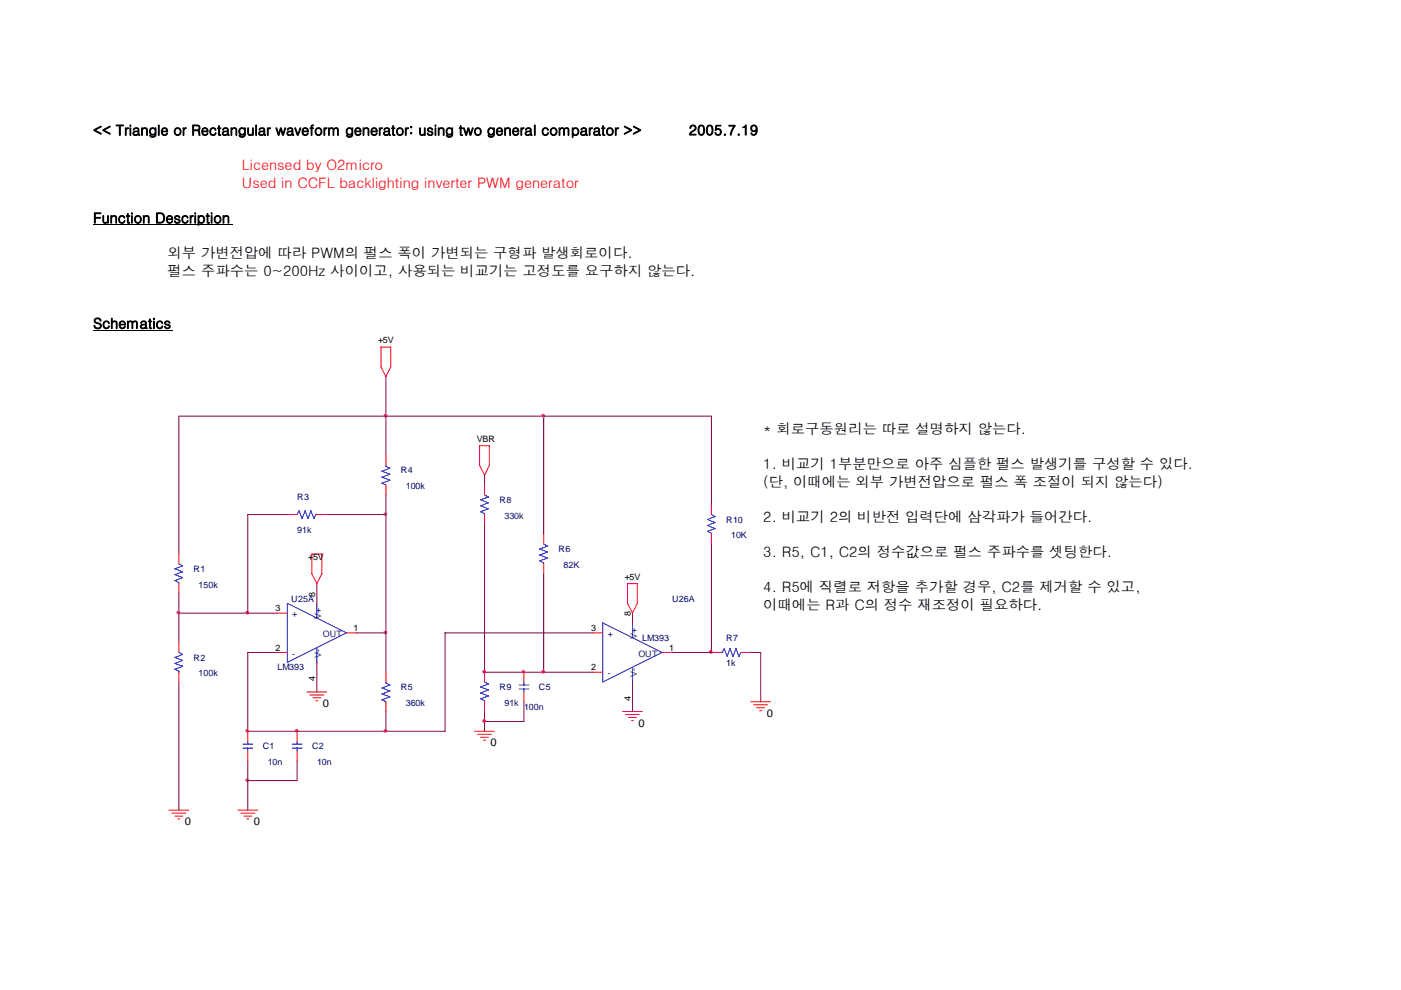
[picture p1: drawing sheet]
<svg xmlns="http://www.w3.org/2000/svg" width="297mm" height="210mm" viewBox="0 0 297 210" stroke-linecap="round" stroke-linejoin="round" font-family="sans-serif">
<path d="M19.7 47.7h29.6M19.7 70h16.8" fill="none" stroke="#000" stroke-width=".21"/>
<g fill="none" stroke="#f00" stroke-width=".21">
<path d="M80.8 73.6h2v4.2l-1 2.1-1-2.1zM81.8 96.6v2.1M101.7 94.5h2.1v4.2l-1.1 2.1-1-2.1zM37.9 117.5v2.1M60.9 109.1h2.1M66.1 117.5h2.1v4.2l-1 2.1-1.1-2.1zM67.2 109.1h2.1M81.8 102.9v2.1M102.7 102.9v2.1M102.7 109.1v2.2M115.3 113.3v2.1M115.3 119.6v2.1"/>
<path d="M150.8 107.1v2M150.8 113.3v2.1M37.9 123.8v2.1M37.9 136.3v2.1M58.8 138.4h2.1M58.8 130h2.1M67.2 128h.1M73.4 134.2h2.2M125.7 134.2h2.1M133.1 123.8h2v4.2l-1 2-1-2zM134.1 132.1h.1M140.4 138.4h2"/>
<path d="M150.8 138.4h2.1M157.1 138.4h2.1M37.9 142.6v2.1M52.5 155.1v2.1M52.5 159.3v2.1M63 155.1v2.1M63 159.3v2.1M65.1 146.8h4.2M65.7 147.4h3M66.3 148h1.7M67 148.6h.4M67.2 140.5h.1"/>
<path d="M81.8 142.6v2.1M81.8 148.8v2.1M100.6 155.1h4.2M101.3 155.7h2.9M101.9 156.4h1.6M102.5 157h.5M102.7 142.6v2.1M102.7 148.8v2.1M111.1 142.6v2.1M111.1 146.8v2M125.7 142.6h2.1M132 150.9h4.2"/>
<path d="M132.6 151.6h2.9M133.3 152.2h1.6M133.9 152.8h.4M134.1 144.7h.1M159.2 148.8h4.2M159.8 149.5h2.9M160.4 150.1h1.7M161.1 150.7h.4M35.8 171.8h4.2M36.4 172.5h3M37.1 173.1h1.6M37.7 173.7h.4"/>
<path d="M50.5 171.8h4.1M51.1 172.5h2.9M51.7 173.1h1.7M52.3 173.7h.4"/>
</g>
<g fill="none" stroke="#800040" stroke-width=".21">
<path d="M81.8 79.9v16.7M115.3 88.3v25M60.9 109.1h-8.4v20.9M69.3 109.1h12.5M81.8 105v37.6M102.7 111.3v31.3h23M102.7 100.8v2.1M150.8 115.4v23h-8.4M150.8 107.1v-18.8h-112.9v29.2M37.9 130h20.9M37.9 125.9v10.4M67.2 123.8v4.2"/>
<path d="M75.6 134.2h6.2M115.3 121.7v20.9M125.7 134.2h-31.3v20.9h-41.9v-16.7h6.3M134.1 130v2.1M159.2 138.4h2.1v10.4M37.9 144.7v27.1M67.2 140.5v6.3M81.8 150.9v4.2M102.7 150.9v4.2M111.1 148.8v4.2h-8.4M134.1 144.7v6.2M52.5 161.4v10.4"/>
<path d="M63 161.4v4.2h-10.5"/>
</g>
<g fill="none" stroke="#00f" stroke-width=".21">
<path d="M81.8 98.7v.2l.9 .4-1.7 .6 1.7 .7-1.7 .6 1.7 .7-1.7 .6 .8 .4M37.9 119.6l.8 .4-1.6 .6 1.6 .7-1.6 .6 1.6 .6-1.6 .6 .8 .5v.2M63 109.1l.4-.8 .6 1.7 .7-1.7 .6 1.7 .6-1.7 .6 1.7 .5-.9h.2M102.7 105l.8 .4-1.6 .6 1.6 .6-1.6 .7 1.6 .6-1.6 .6 .8 .4v.2M115.3 115.4l.8 .4-1.7 .7 1.7 .6-1.7 .6 1.7 .7-1.7 .6 .9 .4v.2M150.8 109.1l.8 .5-1.6 .6 1.6 .6-1.6 .7 1.6 .6-1.6 .6 .8 .4v.2M37.9 138.4l.8 .4-1.6 .6 1.6 .7-1.6 .6 1.6 .6-1.6 .6 .8 .5v.2M60.9 128l12.5 6.2-12.5 6.3zM67.2 128v3.1M67.2 137.4v3.1M127.8 132.1l12.6 6.3-12.6 6.3zM134.1 132.1v3.2"/>
<path d="M152.9 138.4h.2l.4-.8 .7 1.6 .6-1.6 .6 1.6 .6-1.6 .7 1.6 .4-.8M51.5 158.7h2.1M51.5 157.8h2.1M52.5 157.2v.6M52.5 158.7v.6M62 158.7h2M62 157.8h2M63 157.2v.6M63 158.7v.6M81.8 144.7v.2l.9 .4-1.7 .6 1.7 .7-1.7 .6 1.7 .6-1.7 .6 .8 .4M102.7 144.7l.8 .4-1.6 .6 1.6 .6-1.6 .7 1.6 .6-1.6 .6 .8 .4v.2M110.1 146.1h2"/>
<path d="M110.1 145.3h2M111.1 144.7v.6M111.1 146.1v.7M134.1 141.5v3.2"/>
</g>
<g fill="#f0f" stroke="#f0f" stroke-width=".21">
<circle cx="81.7" cy="109.1" r=".31"/>
<circle cx="81.7" cy="134.1" r=".32"/>
<circle cx="81.7" cy="88.2" r=".32"/>
<circle cx="115.2" cy="88.2" r=".32"/>
<circle cx="37.8" cy="129.9" r=".32"/>
<circle cx="52.4" cy="129.9" r=".31"/>
<circle cx="102.6" cy="142.5" r=".32"/>
<circle cx="150.7" cy="138.3" r=".32"/>
<circle cx="102.6" cy="152.9" r=".32"/>
<circle cx="52.4" cy="165.5" r=".31"/>
<circle cx="111" cy="142.5" r=".31"/>
<circle cx="52.4" cy="155" r=".31"/>
<circle cx="62.9" cy="155" r=".31"/>
<circle cx="81.7" cy="155" r=".32"/>
<circle cx="115.2" cy="142.5" r=".32"/>
</g>
<g font-size="3">
<text x="19.7" y="28.7">&lt;&lt; Triangle or Rectangular waveform generator: using two general comparator &gt;&gt;</text>
<text x="146" y="28.7">2005.7.19</text>
<text x="19.7" y="47.3">Function Description</text>
<text x="35.5" y="54.8">외부 가변전압에 따라 PWM의 펄스 폭이 가변되는 구형파 발생회로이다.</text>
<text x="35.5" y="58.5">펄스 주파수는 0~200Hz 사이이고, 사용되는 비교기는 고정도를 요구하지 않는다.</text>
<text x="19.7" y="69.7">Schematics</text>
<text x="161.8" y="92">* 회로구동원리는 따로 설명하지 않는다.</text>
<text x="161.8" y="99.5">1. 비교기 1부분만으로 아주 심플한 펄스 발생기를 구성할 수 있다.</text>
<text x="161.8" y="103.2">(단, 이때에는 외부 가변전압으로 펄스 폭 조절이 되지 않는다)</text>
<text x="161.8" y="110.7">2. 비교기 2의 비반전 입력단에 삼각파가 들어간다.</text>
<text x="161.8" y="118.1">3. R5, C1, C2의 정수값으로 펄스 주파수를 셋팅한다.</text>
<text x="161.8" y="125.6">4. R5에 직렬로 저항을 추가할 경우, C2를 제거할 수 있고,</text>
<text x="161.8" y="129.3">이때에는 R과 C의 정수 재조정이 필요하다.</text>
</g>
<g font-size="3" fill="#f00">
<text x="51.3" y="36.2">Licensed by O2micro</text>
<text x="51.3" y="39.9">Used in CCFL backlighting inverter PWM generator</text>
</g>
<g font-size="2.3">
<text x="68.4" y="149.9">0</text>
<text x="135.4" y="154.1">0</text>
<text x="162.6" y="152">0</text>
<text x="104" y="158.2">0</text>
<text x="39.2" y="175">0</text>
<text x="53.8" y="175">0</text>
</g>
<g font-size="1.9">
<text x="80.2" y="72.9">+5V</text>
<text x="101.1" y="93.7">VBR</text>
<text x="65.3" y="118.8">+5V</text>
<text x="132.5" y="123">+5V</text>
<text x="58.4" y="129.7">3</text>
<text x="66.8" y="126.5" transform="rotate(-90 66.8 126.5)">8</text>
<text x="133.8" y="130.7" transform="rotate(-90 133.8 130.7)">8</text>
<text x="74.9" y="133.9">1</text>
<text x="125.3" y="133.9">3</text>
<text x="58.4" y="138">2</text>
<text x="125.3" y="142.2">2</text>
<text x="141.9" y="138">1</text>
<text x="66.8" y="144.5" transform="rotate(-90 66.8 144.5)">4</text>
<text x="133.8" y="148.7" transform="rotate(-90 133.8 148.7)">4</text>
</g>
<g font-size="1.9" fill="#000080">
<text x="85" y="100.4">R4</text>
<text x="63" y="106">R3</text>
<text x="86" y="103.8">100k</text>
<text x="105.9" y="106.7">R8</text>
<text x="63" y="112.9">91k</text>
<text x="106.9" y="110">330k</text>
<text x="154" y="110.9">R10</text>
<text x="118.4" y="117.1">R6</text>
<text x="155" y="114.2">10K</text>
<text x="41.1" y="121.3">R1</text>
<text x="42.1" y="124.7">150k</text>
<text x="119.5" y="120.5">82K</text>
<text x="61.8" y="127.6">U25A</text>
<text x="142.5" y="127.6">U26A</text>
<text x="136.2" y="135.9">LM393</text>
<text x="154" y="135.9">R7</text>
<text x="41.1" y="140.1">R2</text>
<text x="42.1" y="143.5">100k</text>
<text x="58.8" y="142.2">LM393</text>
<text x="154" y="141.2">1k</text>
<text x="85" y="146.4">R5</text>
<text x="86" y="149.7">360k</text>
<text x="105.9" y="146.4">R9</text>
<text x="106.9" y="149.7">91k</text>
<text x="114.3" y="146.4">C5</text>
<text x="111.1" y="150.6">100n</text>
<text x="55.7" y="158.9">C1</text>
<text x="66.2" y="158.9">C2</text>
<text x="56.8" y="162.3">10n</text>
<text x="67.2" y="162.3">10n</text>
</g>
<g font-size="1.9" fill="#004080">
<text x="62" y="130.9">+</text>
<text x="68.1" y="131.3" transform="rotate(-90 68.1 131.3)">V+</text>
<text x="68.4" y="135.1">OUT</text>
<text x="128.9" y="135.1">+</text>
<text x="135" y="135.5" transform="rotate(-90 135 135.5)">V+</text>
<text x="62" y="139.3">-</text>
<text x="68.1" y="139.5" transform="rotate(-90 68.1 139.5)">V-</text>
<text x="128.9" y="143.5">-</text>
<text x="135" y="143.6" transform="rotate(-90 135 143.6)">V-</text>
<text x="135.4" y="139.3">OUT</text>
</g>
</svg>
